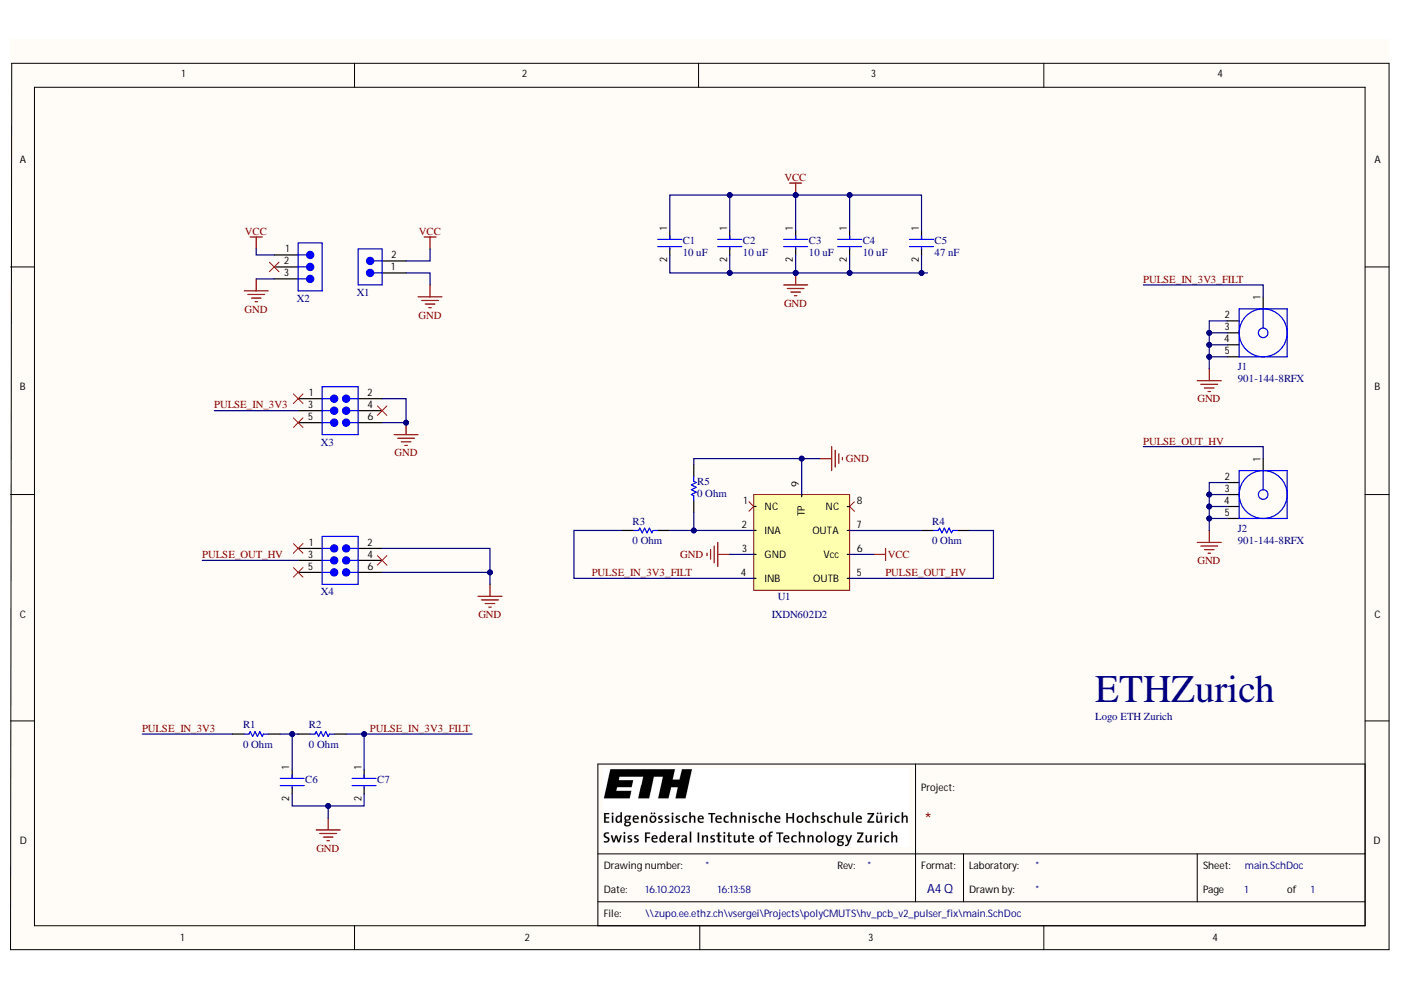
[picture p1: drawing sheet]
# Altium project hv_pcb_v2_pulser_fix.PrjPcb
1 sheet, 20 parts. Net scope: global (net labels, ports and power ports of the same name join across sheets).
Board file: PCB.PcbDoc

## Sheet main.SchDoc
size A4; SheetNumber: 1; SheetTotal: 1

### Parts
A?  Logo ETH Zurich  [eth-zurich_2mm]  (no BOM)
C1  10 uF  [FP-GRM188-0_2-IPC_C]
C2  10 uF  [FP-GRM188-0_2-IPC_C]
C3  10 uF  [FP-GRM188-0_2-IPC_C]
C4  10 uF  [FP-GRM188-0_2-IPC_C]
C5  47 nF  [FP-CGAEA-MFG]
C6  C0402C100J3GACTU  [FP-C0402-BB-MFG]  (value not drawn)
C7  C0402C100J3GACTU  [FP-C0402-BB-MFG]  (value not drawn)
J1  901-144-8RFX  [AMPH-901-144-8RFX_V]
J2  901-144-8RFX  [AMPH-901-144-8RFX_V]
R1  0 Ohm  [RESC1005X40X25NL05T10]
R2  0 Ohm  [RESC1005X40X25NL05T10]
R3  0 Ohm  [RESC1005X40X25NL05T10]
R4  0 Ohm  [RESC1005X40X25NL05T10]
R5  0 Ohm  [RESC1005X40X25NL05T10]
U1  IXDN602D2  [IXDN602D2]
X1  68000-102HLF  [68000-102HLF]  (value not drawn)
X2  68000-103HLF  [68000-103HLF]  (value not drawn)
X3  67996-106HLF  [67996-106HLF]  (value not drawn)
X4  67996-106HLF  [67996-106HLF]  (value not drawn)

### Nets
GND: C1.2 C2.2 C3.2 C4.2 C5.2 C6.2 C7.2 J1.2 J1.3 J1.4 J1.5 J2.2 J2.3 J2.4 J2.5 R5.2 U1.3(GND) U1.9(TP) X1.1 X2.3 X3.2 X3.6 X4.2 X4.6
VCC: C1.1 C2.1 C3.1 C4.1 C5.1 U1.6(Vcc) X1.2 X2.1
PULSE_IN_3V3: R1.2 X3.3
PULSE_IN_3V3_FILT: C7.1 J1.1 R2.1 R3.1 U1.4(INB)
PULSE_OUT_HV: J2.1 R4.2 U1.5(OUTB) X4.3
NetC6_1: C6.1 R1.1 R2.2
NetR3_2: R3.2 R5.1 U1.2(INA)
NetR4_1: R4.1 U1.7(OUTA)

Not connected (* = marked no-connect by the designer): U1 1(NC)* 8(NC)*; X2 2*; X3 1* 4* 5*; X4 1* 4* 5*

## Assembly variants
fabrication: not fitted C1 C6 C7
